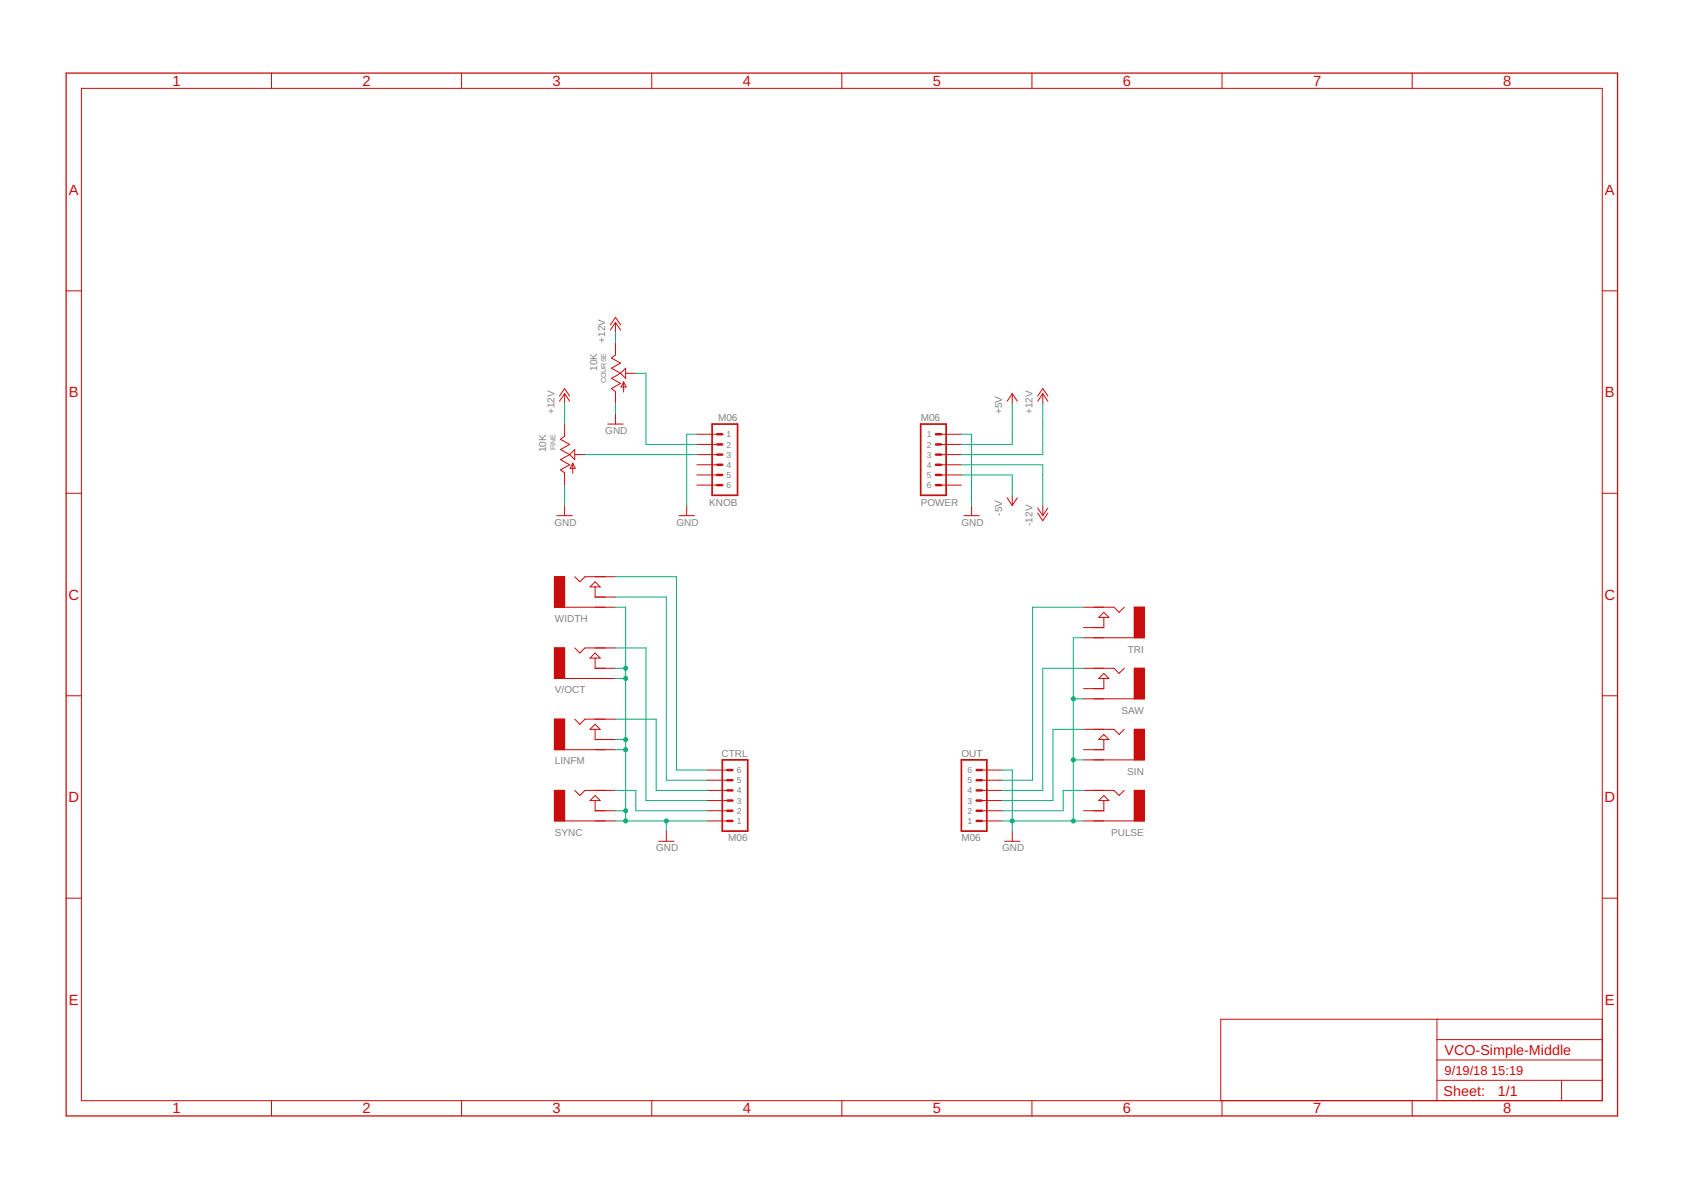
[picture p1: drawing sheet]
<?xml version="1.0" encoding="utf-8"?>
<!DOCTYPE eagle SYSTEM "eagle.dtd">
<eagle version="9.1.0">
<drawing>
<settings>
<setting alwaysvectorfont="no"/>
<setting verticaltext="up"/>
</settings>
<grid distance="0.1" unitdist="inch" unit="inch" style="lines" multiple="1" display="no" altdistance="0.01" altunitdist="inch" altunit="inch"/>
<schematic xreflabel="%F%N/%S.%C%R" xrefpart="/%S.%C%R">
<libraries>
<library name="erthenvar">
<symbols>
<symbol name="AUDIO-JACK">
<wire x1="-7.62" y1="2.54" x2="-5.08" y2="2.54" width="0.254" layer="94"/>
<wire x1="-5.08" y1="2.54" x2="5.08" y2="2.54" width="0.254" layer="94"/>
<wire x1="-2.54" y1="-5.08" x2="-1.27" y2="-3.81" width="0.254" layer="94"/>
<wire x1="-1.27" y1="-3.81" x2="0" y2="-5.08" width="0.254" layer="94"/>
<wire x1="0" y1="-5.08" x2="5.08" y2="-5.08" width="0.254" layer="94"/>
<wire x1="5.08" y1="0" x2="2.54" y2="0" width="0.254" layer="94"/>
<wire x1="2.54" y1="-3.81" x2="1.27" y2="-2.54" width="0.254" layer="94"/>
<wire x1="1.27" y1="-2.54" x2="2.54" y2="-2.54" width="0.254" layer="94"/>
<wire x1="2.54" y1="-2.54" x2="3.81" y2="-2.54" width="0.254" layer="94"/>
<wire x1="3.81" y1="-2.54" x2="2.54" y2="-3.81" width="0.254" layer="94"/>
<wire x1="2.54" y1="-2.54" x2="2.54" y2="0" width="0.254" layer="94"/>
<rectangle x1="-7.62" y1="-5.08" x2="-5.08" y2="2.54" layer="94" rot="R180"/>
<pin name="RING" x="7.62" y="2.54" visible="off" length="middle" rot="R180"/>
<pin name="NORM" x="7.62" y="0" visible="off" length="middle" rot="R180"/>
<pin name="TIP" x="7.62" y="-5.08" visible="off" length="middle" rot="R180"/>
<text x="-7.493" y="4.445" size="1.778" layer="95">&gt;NAME</text>
<wire x1="-7.62" y1="2.54" x2="-7.62" y2="-5.08" width="0.254" layer="94"/>
<wire x1="-7.62" y1="-5.08" x2="-5.08" y2="-5.08" width="0.254" layer="94"/>
<wire x1="-5.08" y1="-5.08" x2="-5.08" y2="2.54" width="0.254" layer="94"/>
</symbol>
</symbols>
<devicesets>
<deviceset name="AUDIO-JACK" prefix="J">
<gates>
<gate name="G$1" symbol="AUDIO-JACK" x="0" y="0"/>
</gates>
<devices>
<device name="ERTHENVAR" package="ERTHENVAR-JACK">
<connects>
<connect gate="G$1" pin="NORM" pad="N"/>
<connect gate="G$1" pin="RING" pad="R R2" route="any"/>
<connect gate="G$1" pin="TIP" pad="T"/>
</connects>
<technologies>
<technology name=""/>
</technologies>
</device>
<device name="" package="ERTHENVAR-JACK-HORIZONTAL">
<connects>
<connect gate="G$1" pin="NORM" pad="N"/>
<connect gate="G$1" pin="RING" pad="R@2"/>
<connect gate="G$1" pin="TIP" pad="T"/>
</connects>
<technologies>
<technology name=""/>
</technologies>
</device>
<device name="INLINE" package="ERTHENVAR-JACK-INLINE">
<connects>
<connect gate="G$1" pin="NORM" pad="N"/>
<connect gate="G$1" pin="RING" pad="G"/>
<connect gate="G$1" pin="TIP" pad="T"/>
</connects>
<technologies>
<technology name=""/>
</technologies>
</device>
</devices>
</deviceset>
</devicesets>
</library>
<library name="barsstronics">
<symbols>
<symbol name="M06">
<wire x1="1.27" y1="-2.54" x2="-5.08" y2="-2.54" width="0.4064" layer="94"/>
<wire x1="-1.27" y1="2.54" x2="0" y2="2.54" width="0.6096" layer="94"/>
<wire x1="-1.27" y1="0" x2="0" y2="0" width="0.6096" layer="94"/>
<wire x1="-5.08" y1="15.24" x2="-5.08" y2="-2.54" width="0.4064" layer="94"/>
<wire x1="1.27" y1="-2.54" x2="1.27" y2="15.24" width="0.4064" layer="94"/>
<wire x1="-5.08" y1="15.24" x2="1.27" y2="15.24" width="0.4064" layer="94"/>
<text x="-5.08" y="-5.08" size="1.778" layer="96">&gt;VALUE</text>
<text x="-5.08" y="16.002" size="1.778" layer="95">&gt;NAME</text>
<pin name="1" x="5.08" y="0" visible="pin" length="middle" direction="pas" swaplevel="1" rot="R180"/>
<pin name="2" x="5.08" y="2.54" visible="pin" length="middle" direction="pas" swaplevel="1" rot="R180"/>
<wire x1="-1.27" y1="5.08" x2="0" y2="5.08" width="0.6096" layer="94"/>
<wire x1="-1.27" y1="7.62" x2="0" y2="7.62" width="0.6096" layer="94"/>
<wire x1="-1.27" y1="10.16" x2="0" y2="10.16" width="0.6096" layer="94"/>
<wire x1="-1.27" y1="12.7" x2="0" y2="12.7" width="0.6096" layer="94"/>
<pin name="3" x="5.08" y="5.08" visible="pin" length="middle" direction="pas" swaplevel="1" rot="R180"/>
<pin name="4" x="5.08" y="7.62" visible="pin" length="middle" direction="pas" swaplevel="1" rot="R180"/>
<pin name="5" x="5.08" y="10.16" visible="pin" length="middle" direction="pas" swaplevel="1" rot="R180"/>
<pin name="6" x="5.08" y="12.7" visible="pin" length="middle" direction="pas" swaplevel="1" rot="R180"/>
</symbol>
<symbol name="POT">
<wire x1="5.08" y1="0" x2="4.572" y2="0" width="0.1524" layer="94"/>
<wire x1="4.572" y1="0" x2="3.81" y2="-1.016" width="0.254" layer="94"/>
<wire x1="3.81" y1="-1.016" x2="2.54" y2="1.27" width="0.254" layer="94"/>
<wire x1="2.54" y1="1.27" x2="1.27" y2="-1.016" width="0.254" layer="94"/>
<wire x1="1.27" y1="-1.016" x2="0" y2="1.27" width="0.254" layer="94"/>
<wire x1="0" y1="1.27" x2="-1.27" y2="-1.016" width="0.254" layer="94"/>
<wire x1="-1.27" y1="-1.016" x2="-2.54" y2="1.27" width="0.254" layer="94"/>
<wire x1="-2.54" y1="1.27" x2="-3.81" y2="-1.016" width="0.254" layer="94"/>
<wire x1="-3.81" y1="-1.016" x2="-4.572" y2="0" width="0.254" layer="94"/>
<wire x1="-4.572" y1="0" x2="-5.08" y2="0" width="0.1524" layer="94"/>
<wire x1="0" y1="1.27" x2="-1.27" y2="2.54" width="0.2032" layer="94"/>
<wire x1="1.27" y1="2.54" x2="0" y2="1.27" width="0.2032" layer="94"/>
<wire x1="-1.27" y1="2.54" x2="1.27" y2="2.54" width="0.2032" layer="94"/>
<wire x1="4.699" y1="2.032" x2="2.159" y2="2.032" width="0.1524" layer="94"/>
<wire x1="2.159" y1="2.032" x2="3.429" y2="2.667" width="0.1524" layer="94"/>
<wire x1="3.429" y1="2.667" x2="3.429" y2="1.397" width="0.1524" layer="94"/>
<wire x1="3.429" y1="1.397" x2="2.159" y2="2.032" width="0.1524" layer="94"/>
<text x="-5.08" y="-3.556" size="1.27" layer="95">&gt;NAME</text>
<text x="-5.08" y="-6.35" size="1.778" layer="96">&gt;VALUE</text>
<pin name="A" x="7.62" y="0" visible="off" length="short" direction="pas" rot="R180"/>
<pin name="E" x="-7.62" y="0" visible="off" length="short" direction="pas"/>
<pin name="S" x="0" y="5.08" visible="off" length="short" direction="pas" rot="R270"/>
</symbol>
</symbols>
<devicesets>
<deviceset name="M06">
<gates>
<gate name="G$1" symbol="M06" x="-2.54" y="0"/>
</gates>
<devices>
<device name="" package="M06">
<connects>
<connect gate="G$1" pin="1" pad="1"/>
<connect gate="G$1" pin="2" pad="2"/>
<connect gate="G$1" pin="3" pad="3"/>
<connect gate="G$1" pin="4" pad="4"/>
<connect gate="G$1" pin="5" pad="5"/>
<connect gate="G$1" pin="6" pad="6"/>
</connects>
<technologies>
<technology name=""/>
</technologies>
</device>
</devices>
</deviceset>
<deviceset name="POT" prefix="R" uservalue="yes">
<gates>
<gate name="G$1" symbol="POT" x="0" y="0"/>
</gates>
<devices>
<device name="TRIM-THUMB" package="POT-TRIM-THUMB">
<connects>
<connect gate="G$1" pin="A" pad="A"/>
<connect gate="G$1" pin="E" pad="B"/>
<connect gate="G$1" pin="S" pad="W"/>
</connects>
<technologies>
<technology name=""/>
</technologies>
</device>
<device name="ALPHA-9MM" package="POT-ALPHA-9MM">
<connects>
<connect gate="G$1" pin="A" pad="A"/>
<connect gate="G$1" pin="E" pad="B"/>
<connect gate="G$1" pin="S" pad="W"/>
</connects>
<technologies>
<technology name=""/>
</technologies>
</device>
<device name="ALPHA-9MM-KNURLED" package="POT-ALPHA-9MM-KNURLED">
<connects>
<connect gate="G$1" pin="A" pad="A"/>
<connect gate="G$1" pin="E" pad="B"/>
<connect gate="G$1" pin="S" pad="W"/>
</connects>
<technologies>
<technology name=""/>
</technologies>
</device>
</devices>
</deviceset>
</devicesets>
</library>
<library name="supply1">
<symbols>
<symbol name="GND">
<wire x1="-1.905" y1="0" x2="1.905" y2="0" width="0.254" layer="94"/>
<text x="-2.54" y="-2.54" size="1.778" layer="96">&gt;VALUE</text>
<pin name="GND" x="0" y="2.54" visible="off" length="short" direction="sup" rot="R270"/>
</symbol>
<symbol name="+12V">
<wire x1="1.27" y1="-1.905" x2="0" y2="0" width="0.254" layer="94"/>
<wire x1="0" y1="0" x2="-1.27" y2="-1.905" width="0.254" layer="94"/>
<wire x1="1.27" y1="-0.635" x2="0" y2="1.27" width="0.254" layer="94"/>
<wire x1="0" y1="1.27" x2="-1.27" y2="-0.635" width="0.254" layer="94"/>
<text x="-2.54" y="-5.08" size="1.778" layer="96" rot="R90">&gt;VALUE</text>
<pin name="+12V" x="0" y="-2.54" visible="off" length="short" direction="sup" rot="R90"/>
</symbol>
<symbol name="-12V">
<wire x1="-1.27" y1="1.905" x2="0" y2="0" width="0.254" layer="94"/>
<wire x1="0" y1="0" x2="1.27" y2="1.905" width="0.254" layer="94"/>
<wire x1="-1.27" y1="0.635" x2="0" y2="-1.27" width="0.254" layer="94"/>
<wire x1="0" y1="-1.27" x2="1.27" y2="0.635" width="0.254" layer="94"/>
<text x="-2.54" y="-2.54" size="1.778" layer="96" rot="R90">&gt;VALUE</text>
<pin name="-12V" x="0" y="2.54" visible="off" length="short" direction="sup" rot="R270"/>
</symbol>
<symbol name="+5V">
<wire x1="1.27" y1="-1.905" x2="0" y2="0" width="0.254" layer="94"/>
<wire x1="0" y1="0" x2="-1.27" y2="-1.905" width="0.254" layer="94"/>
<text x="-2.54" y="-5.08" size="1.778" layer="96" rot="R90">&gt;VALUE</text>
<pin name="+5V" x="0" y="-2.54" visible="off" length="short" direction="sup" rot="R90"/>
</symbol>
<symbol name="-5V">
<wire x1="-1.27" y1="1.905" x2="0" y2="0" width="0.254" layer="94"/>
<wire x1="0" y1="0" x2="1.27" y2="1.905" width="0.254" layer="94"/>
<text x="-2.54" y="-2.54" size="1.778" layer="96" rot="R90">&gt;VALUE</text>
<pin name="-5V" x="0" y="2.54" visible="off" length="short" direction="sup" rot="R270"/>
</symbol>
</symbols>
<devicesets>
<deviceset name="GND" prefix="GND">
<gates>
<gate name="1" symbol="GND" x="0" y="0"/>
</gates>
<devices>
<device name="">
<technologies>
<technology name=""/>
</technologies>
</device>
</devices>
</deviceset>
<deviceset name="+12V" prefix="P+">
<gates>
<gate name="1" symbol="+12V" x="0" y="0"/>
</gates>
<devices>
<device name="">
<technologies>
<technology name=""/>
</technologies>
</device>
</devices>
</deviceset>
<deviceset name="-12V" prefix="P-">
<gates>
<gate name="1" symbol="-12V" x="0" y="0"/>
</gates>
<devices>
<device name="">
<technologies>
<technology name=""/>
</technologies>
</device>
</devices>
</deviceset>
<deviceset name="+5V" prefix="P+">
<gates>
<gate name="1" symbol="+5V" x="0" y="0"/>
</gates>
<devices>
<device name="">
<technologies>
<technology name=""/>
</technologies>
</device>
</devices>
</deviceset>
<deviceset name="-5V" prefix="P-">
<gates>
<gate name="1" symbol="-5V" x="0" y="0"/>
</gates>
<devices>
<device name="">
<technologies>
<technology name=""/>
</technologies>
</device>
</devices>
</deviceset>
</devicesets>
</library>
<library name="frames">
<symbols>
<symbol name="A3L-LOC">
<wire x1="288.29" y1="3.81" x2="342.265" y2="3.81" width="0.1016" layer="94"/>
<wire x1="342.265" y1="3.81" x2="373.38" y2="3.81" width="0.1016" layer="94"/>
<wire x1="373.38" y1="3.81" x2="383.54" y2="3.81" width="0.1016" layer="94"/>
<wire x1="383.54" y1="3.81" x2="383.54" y2="8.89" width="0.1016" layer="94"/>
<wire x1="383.54" y1="8.89" x2="383.54" y2="13.97" width="0.1016" layer="94"/>
<wire x1="383.54" y1="13.97" x2="383.54" y2="19.05" width="0.1016" layer="94"/>
<wire x1="383.54" y1="19.05" x2="383.54" y2="24.13" width="0.1016" layer="94"/>
<wire x1="288.29" y1="3.81" x2="288.29" y2="24.13" width="0.1016" layer="94"/>
<wire x1="288.29" y1="24.13" x2="342.265" y2="24.13" width="0.1016" layer="94"/>
<wire x1="342.265" y1="24.13" x2="383.54" y2="24.13" width="0.1016" layer="94"/>
<wire x1="373.38" y1="3.81" x2="373.38" y2="8.89" width="0.1016" layer="94"/>
<wire x1="373.38" y1="8.89" x2="383.54" y2="8.89" width="0.1016" layer="94"/>
<wire x1="373.38" y1="8.89" x2="342.265" y2="8.89" width="0.1016" layer="94"/>
<wire x1="342.265" y1="8.89" x2="342.265" y2="3.81" width="0.1016" layer="94"/>
<wire x1="342.265" y1="8.89" x2="342.265" y2="13.97" width="0.1016" layer="94"/>
<wire x1="342.265" y1="13.97" x2="383.54" y2="13.97" width="0.1016" layer="94"/>
<wire x1="342.265" y1="13.97" x2="342.265" y2="19.05" width="0.1016" layer="94"/>
<wire x1="342.265" y1="19.05" x2="383.54" y2="19.05" width="0.1016" layer="94"/>
<wire x1="342.265" y1="19.05" x2="342.265" y2="24.13" width="0.1016" layer="94"/>
<text x="344.17" y="15.24" size="2.54" layer="94">&gt;DRAWING_NAME</text>
<text x="344.17" y="10.16" size="2.286" layer="94">&gt;LAST_DATE_TIME</text>
<text x="357.505" y="5.08" size="2.54" layer="94">&gt;SHEET</text>
<text x="343.916" y="4.953" size="2.54" layer="94">Sheet:</text>
<frame x1="0" y1="0" x2="387.35" y2="260.35" columns="8" rows="5" layer="94"/>
</symbol>
</symbols>
<devicesets>
<deviceset name="A3L-LOC" prefix="FRAME" uservalue="yes">
<gates>
<gate name="G$1" symbol="A3L-LOC" x="0" y="0"/>
</gates>
<devices>
<device name="">
<technologies>
<technology name=""/>
</technologies>
</device>
</devices>
</deviceset>
</devicesets>
</library>
</libraries>
<attributes>
</attributes>
<variantdefs>
</variantdefs>
<classes>
<class number="0" name="default" width="0" drill="0">
</class>
</classes>
<parts>
<part name="V/OCT" library="erthenvar" deviceset="AUDIO-JACK" device="INLINE"/>
<part name="LINFM" library="erthenvar" deviceset="AUDIO-JACK" device="INLINE"/>
<part name="TRI" library="erthenvar" deviceset="AUDIO-JACK" device="INLINE"/>
<part name="SAW" library="erthenvar" deviceset="AUDIO-JACK" device="INLINE"/>
<part name="SIN" library="erthenvar" deviceset="AUDIO-JACK" device="INLINE"/>
<part name="PULSE" library="erthenvar" deviceset="AUDIO-JACK" device="INLINE"/>
<part name="SYNC" library="erthenvar" deviceset="AUDIO-JACK" device="INLINE"/>
<part name="WIDTH" library="erthenvar" deviceset="AUDIO-JACK" device="INLINE"/>
<part name="OUT" library="barsstronics" deviceset="M06" device=""/>
<part name="CTRL" library="barsstronics" deviceset="M06" device=""/>
<part name="GND1" library="supply1" deviceset="GND" device=""/>
<part name="GND2" library="supply1" deviceset="GND" device=""/>
<part name="KNOB" library="barsstronics" deviceset="M06" device=""/>
<part name="POWER" library="barsstronics" deviceset="M06" device=""/>
<part name="COURSE" library="barsstronics" deviceset="POT" device="ALPHA-9MM" value="10K"/>
<part name="FINE" library="barsstronics" deviceset="POT" device="ALPHA-9MM" value="10K"/>
<part name="GND3" library="supply1" deviceset="GND" device=""/>
<part name="GND4" library="supply1" deviceset="GND" device=""/>
<part name="P+1" library="supply1" deviceset="+12V" device=""/>
<part name="P+2" library="supply1" deviceset="+12V" device=""/>
<part name="P+3" library="supply1" deviceset="+12V" device=""/>
<part name="P-1" library="supply1" deviceset="-12V" device=""/>
<part name="P+4" library="supply1" deviceset="+5V" device=""/>
<part name="P-2" library="supply1" deviceset="-5V" device=""/>
<part name="GND5" library="supply1" deviceset="GND" device=""/>
<part name="GND6" library="supply1" deviceset="GND" device=""/>
<part name="FRAME1" library="frames" deviceset="A3L-LOC" device=""/>
</parts>
<sheets>
<sheet>
<plain>
</plain>
<instances>
<instance part="V/OCT" gate="G$1" x="129.54" y="111.76" rot="MR180"/>
<instance part="LINFM" gate="G$1" x="129.54" y="93.98" rot="MR180"/>
<instance part="TRI" gate="G$1" x="261.62" y="121.92" rot="R180"/>
<instance part="SAW" gate="G$1" x="261.62" y="106.68" rot="R180"/>
<instance part="SIN" gate="G$1" x="261.62" y="91.44" rot="R180"/>
<instance part="PULSE" gate="G$1" x="261.62" y="76.2" rot="R180"/>
<instance part="SYNC" gate="G$1" x="129.54" y="76.2" rot="MR180"/>
<instance part="WIDTH" gate="G$1" x="129.54" y="129.54" rot="MR180"/>
<instance part="OUT" gate="G$1" x="228.6" y="73.66"/>
<instance part="CTRL" gate="G$1" x="165.1" y="73.66" rot="MR0"/>
<instance part="GND1" gate="1" x="149.86" y="68.58"/>
<instance part="GND2" gate="1" x="236.22" y="68.58"/>
<instance part="KNOB" gate="G$1" x="162.56" y="170.18" rot="R180"/>
<instance part="POWER" gate="G$1" x="218.44" y="170.18" rot="MR180"/>
<instance part="COURSE" gate="G$1" x="137.16" y="185.42" rot="R270"/>
<instance part="FINE" gate="G$1" x="124.46" y="165.1" rot="R270"/>
<instance part="GND3" gate="1" x="124.46" y="149.86"/>
<instance part="GND4" gate="1" x="137.16" y="172.72"/>
<instance part="P+1" gate="1" x="124.46" y="180.34"/>
<instance part="P+2" gate="1" x="137.16" y="198.12"/>
<instance part="P+3" gate="1" x="243.84" y="180.34"/>
<instance part="P-1" gate="1" x="243.84" y="149.86"/>
<instance part="P+4" gate="1" x="236.22" y="180.34"/>
<instance part="P-2" gate="1" x="236.22" y="152.4"/>
<instance part="GND5" gate="1" x="154.94" y="149.86"/>
<instance part="GND6" gate="1" x="226.06" y="149.86"/>
<instance part="FRAME1" gate="G$1" x="0" y="0"/>
</instances>
<busses>
</busses>
<nets>
<net name="SAW" class="0">
<segment>
<wire x1="243.84" y1="81.28" x2="243.84" y2="111.76" width="0.1524" layer="91"/>
<pinref part="SAW" gate="G$1" pin="TIP"/>
<wire x1="243.84" y1="111.76" x2="254" y2="111.76" width="0.1524" layer="91"/>
<pinref part="OUT" gate="G$1" pin="4"/>
<wire x1="243.84" y1="81.28" x2="233.68" y2="81.28" width="0.1524" layer="91"/>
</segment>
</net>
<net name="PULSE" class="0">
<segment>
<pinref part="PULSE" gate="G$1" pin="TIP"/>
<wire x1="254" y1="81.28" x2="248.92" y2="81.28" width="0.1524" layer="91"/>
<pinref part="OUT" gate="G$1" pin="2"/>
<wire x1="233.68" y1="76.2" x2="248.92" y2="76.2" width="0.1524" layer="91"/>
<wire x1="248.92" y1="76.2" x2="248.92" y2="81.28" width="0.1524" layer="91"/>
</segment>
</net>
<net name="SIN" class="0">
<segment>
<pinref part="SIN" gate="G$1" pin="TIP"/>
<wire x1="254" y1="96.52" x2="248.92" y2="96.52" width="0.1524" layer="91"/>
<wire x1="248.92" y1="96.52" x2="246.38" y2="96.52" width="0.1524" layer="91"/>
<wire x1="246.38" y1="96.52" x2="246.38" y2="78.74" width="0.1524" layer="91"/>
<pinref part="OUT" gate="G$1" pin="3"/>
<wire x1="246.38" y1="78.74" x2="233.68" y2="78.74" width="0.1524" layer="91"/>
</segment>
</net>
<net name="TRI" class="0">
<segment>
<pinref part="OUT" gate="G$1" pin="5"/>
<wire x1="241.3" y1="83.82" x2="233.68" y2="83.82" width="0.1524" layer="91"/>
<wire x1="241.3" y1="83.82" x2="241.3" y2="127" width="0.1524" layer="91"/>
<pinref part="TRI" gate="G$1" pin="TIP"/>
<wire x1="241.3" y1="127" x2="254" y2="127" width="0.1524" layer="91"/>
</segment>
</net>
<net name="GND" class="0">
<segment>
<pinref part="SYNC" gate="G$1" pin="RING"/>
<pinref part="CTRL" gate="G$1" pin="1"/>
<wire x1="137.16" y1="73.66" x2="139.7" y2="73.66" width="0.1524" layer="91"/>
<pinref part="SYNC" gate="G$1" pin="NORM"/>
<wire x1="139.7" y1="73.66" x2="149.86" y2="73.66" width="0.1524" layer="91"/>
<wire x1="149.86" y1="73.66" x2="160.02" y2="73.66" width="0.1524" layer="91"/>
<wire x1="137.16" y1="76.2" x2="139.7" y2="76.2" width="0.1524" layer="91"/>
<wire x1="139.7" y1="76.2" x2="139.7" y2="73.66" width="0.1524" layer="91"/>
<junction x="139.7" y="73.66"/>
<pinref part="GND1" gate="1" pin="GND"/>
<wire x1="149.86" y1="71.12" x2="149.86" y2="73.66" width="0.1524" layer="91"/>
<junction x="149.86" y="73.66"/>
<pinref part="LINFM" gate="G$1" pin="RING"/>
<wire x1="137.16" y1="91.44" x2="139.7" y2="91.44" width="0.1524" layer="91"/>
<wire x1="139.7" y1="91.44" x2="139.7" y2="76.2" width="0.1524" layer="91"/>
<junction x="139.7" y="76.2"/>
<pinref part="V/OCT" gate="G$1" pin="RING"/>
<wire x1="137.16" y1="109.22" x2="139.7" y2="109.22" width="0.1524" layer="91"/>
<wire x1="139.7" y1="109.22" x2="139.7" y2="93.98" width="0.1524" layer="91"/>
<junction x="139.7" y="91.44"/>
<pinref part="WIDTH" gate="G$1" pin="RING"/>
<wire x1="139.7" y1="93.98" x2="139.7" y2="91.44" width="0.1524" layer="91"/>
<wire x1="137.16" y1="127" x2="139.7" y2="127" width="0.1524" layer="91"/>
<wire x1="139.7" y1="127" x2="139.7" y2="111.76" width="0.1524" layer="91"/>
<junction x="139.7" y="109.22"/>
<pinref part="LINFM" gate="G$1" pin="NORM"/>
<wire x1="139.7" y1="111.76" x2="139.7" y2="109.22" width="0.1524" layer="91"/>
<wire x1="137.16" y1="93.98" x2="139.7" y2="93.98" width="0.1524" layer="91"/>
<junction x="139.7" y="93.98"/>
<pinref part="V/OCT" gate="G$1" pin="NORM"/>
<wire x1="137.16" y1="111.76" x2="139.7" y2="111.76" width="0.1524" layer="91"/>
<junction x="139.7" y="111.76"/>
</segment>
<segment>
<pinref part="PULSE" gate="G$1" pin="RING"/>
<pinref part="OUT" gate="G$1" pin="1"/>
<wire x1="254" y1="73.66" x2="251.46" y2="73.66" width="0.1524" layer="91"/>
<pinref part="SIN" gate="G$1" pin="RING"/>
<wire x1="251.46" y1="73.66" x2="236.22" y2="73.66" width="0.1524" layer="91"/>
<wire x1="236.22" y1="73.66" x2="233.68" y2="73.66" width="0.1524" layer="91"/>
<wire x1="254" y1="88.9" x2="251.46" y2="88.9" width="0.1524" layer="91"/>
<wire x1="251.46" y1="88.9" x2="251.46" y2="73.66" width="0.1524" layer="91"/>
<junction x="251.46" y="73.66"/>
<pinref part="SAW" gate="G$1" pin="RING"/>
<wire x1="254" y1="104.14" x2="251.46" y2="104.14" width="0.1524" layer="91"/>
<wire x1="251.46" y1="104.14" x2="251.46" y2="88.9" width="0.1524" layer="91"/>
<junction x="251.46" y="88.9"/>
<pinref part="TRI" gate="G$1" pin="RING"/>
<wire x1="254" y1="119.38" x2="251.46" y2="119.38" width="0.1524" layer="91"/>
<wire x1="251.46" y1="119.38" x2="251.46" y2="104.14" width="0.1524" layer="91"/>
<junction x="251.46" y="104.14"/>
<pinref part="OUT" gate="G$1" pin="6"/>
<wire x1="233.68" y1="86.36" x2="236.22" y2="86.36" width="0.1524" layer="91"/>
<wire x1="236.22" y1="86.36" x2="236.22" y2="73.66" width="0.1524" layer="91"/>
<junction x="236.22" y="73.66"/>
<pinref part="GND2" gate="1" pin="GND"/>
<wire x1="236.22" y1="71.12" x2="236.22" y2="73.66" width="0.1524" layer="91"/>
</segment>
<segment>
<pinref part="FINE" gate="G$1" pin="A"/>
<pinref part="GND3" gate="1" pin="GND"/>
<wire x1="124.46" y1="152.4" x2="124.46" y2="157.48" width="0.1524" layer="91"/>
</segment>
<segment>
<pinref part="GND4" gate="1" pin="GND"/>
<pinref part="COURSE" gate="G$1" pin="A"/>
<wire x1="137.16" y1="175.26" x2="137.16" y2="177.8" width="0.1524" layer="91"/>
</segment>
<segment>
<pinref part="POWER" gate="G$1" pin="1"/>
<wire x1="223.52" y1="170.18" x2="226.06" y2="170.18" width="0.1524" layer="91"/>
<pinref part="GND6" gate="1" pin="GND"/>
<wire x1="226.06" y1="170.18" x2="226.06" y2="157.48" width="0.1524" layer="91"/>
<wire x1="226.06" y1="157.48" x2="226.06" y2="152.4" width="0.1524" layer="91"/>
</segment>
<segment>
<pinref part="KNOB" gate="G$1" pin="1"/>
<wire x1="157.48" y1="170.18" x2="154.94" y2="170.18" width="0.1524" layer="91"/>
<pinref part="GND5" gate="1" pin="GND"/>
<wire x1="154.94" y1="170.18" x2="154.94" y2="152.4" width="0.1524" layer="91"/>
</segment>
</net>
<net name="V/OCT" class="0">
<segment>
<pinref part="CTRL" gate="G$1" pin="3"/>
<wire x1="144.78" y1="78.74" x2="160.02" y2="78.74" width="0.1524" layer="91"/>
<pinref part="V/OCT" gate="G$1" pin="TIP"/>
<wire x1="144.78" y1="78.74" x2="144.78" y2="116.84" width="0.1524" layer="91"/>
<wire x1="144.78" y1="116.84" x2="137.16" y2="116.84" width="0.1524" layer="91"/>
</segment>
</net>
<net name="WIDTH-NORM" class="0">
<segment>
<pinref part="CTRL" gate="G$1" pin="5"/>
<wire x1="160.02" y1="83.82" x2="149.86" y2="83.82" width="0.1524" layer="91"/>
<wire x1="149.86" y1="83.82" x2="149.86" y2="129.54" width="0.1524" layer="91"/>
<pinref part="WIDTH" gate="G$1" pin="NORM"/>
<wire x1="149.86" y1="129.54" x2="137.16" y2="129.54" width="0.1524" layer="91"/>
</segment>
</net>
<net name="WIDTH" class="0">
<segment>
<pinref part="CTRL" gate="G$1" pin="6"/>
<wire x1="160.02" y1="86.36" x2="152.4" y2="86.36" width="0.1524" layer="91"/>
<wire x1="152.4" y1="129.54" x2="152.4" y2="86.36" width="0.1524" layer="91"/>
<pinref part="WIDTH" gate="G$1" pin="TIP"/>
<wire x1="137.16" y1="134.62" x2="152.4" y2="134.62" width="0.1524" layer="91"/>
<wire x1="152.4" y1="134.62" x2="152.4" y2="129.54" width="0.1524" layer="91"/>
</segment>
</net>
<net name="SYNC" class="0">
<segment>
<pinref part="CTRL" gate="G$1" pin="2"/>
<wire x1="160.02" y1="76.2" x2="142.24" y2="76.2" width="0.1524" layer="91"/>
<wire x1="142.24" y1="76.2" x2="142.24" y2="81.28" width="0.1524" layer="91"/>
<pinref part="SYNC" gate="G$1" pin="TIP"/>
<wire x1="142.24" y1="81.28" x2="137.16" y2="81.28" width="0.1524" layer="91"/>
</segment>
</net>
<net name="LIN" class="0">
<segment>
<pinref part="CTRL" gate="G$1" pin="4"/>
<wire x1="160.02" y1="81.28" x2="147.32" y2="81.28" width="0.1524" layer="91"/>
<pinref part="LINFM" gate="G$1" pin="TIP"/>
<wire x1="137.16" y1="99.06" x2="147.32" y2="99.06" width="0.1524" layer="91"/>
<wire x1="147.32" y1="99.06" x2="147.32" y2="81.28" width="0.1524" layer="91"/>
</segment>
</net>
<net name="+12V" class="0">
<segment>
<pinref part="P+1" gate="1" pin="+12V"/>
<pinref part="FINE" gate="G$1" pin="E"/>
<wire x1="124.46" y1="177.8" x2="124.46" y2="172.72" width="0.1524" layer="91"/>
</segment>
<segment>
<pinref part="P+2" gate="1" pin="+12V"/>
<pinref part="COURSE" gate="G$1" pin="E"/>
<wire x1="137.16" y1="195.58" x2="137.16" y2="193.04" width="0.1524" layer="91"/>
</segment>
<segment>
<pinref part="P+3" gate="1" pin="+12V"/>
<wire x1="243.84" y1="177.8" x2="243.84" y2="172.72" width="0.1524" layer="91"/>
<wire x1="243.84" y1="167.64" x2="243.84" y2="172.72" width="0.1524" layer="91"/>
<wire x1="243.84" y1="167.64" x2="243.84" y2="165.1" width="0.1524" layer="91"/>
<pinref part="POWER" gate="G$1" pin="3"/>
<wire x1="243.84" y1="165.1" x2="223.52" y2="165.1" width="0.1524" layer="91"/>
</segment>
</net>
<net name="-5V" class="0">
<segment>
<pinref part="P-2" gate="1" pin="-5V"/>
<wire x1="236.22" y1="157.48" x2="236.22" y2="154.94" width="0.1524" layer="91"/>
<pinref part="POWER" gate="G$1" pin="5"/>
<wire x1="223.52" y1="160.02" x2="236.22" y2="160.02" width="0.1524" layer="91"/>
<wire x1="236.22" y1="160.02" x2="236.22" y2="157.48" width="0.1524" layer="91"/>
</segment>
</net>
<net name="-12V" class="0">
<segment>
<pinref part="P-1" gate="1" pin="-12V"/>
<wire x1="243.84" y1="160.02" x2="243.84" y2="152.4" width="0.1524" layer="91"/>
<pinref part="POWER" gate="G$1" pin="4"/>
<wire x1="223.52" y1="162.56" x2="243.84" y2="162.56" width="0.1524" layer="91"/>
<wire x1="243.84" y1="162.56" x2="243.84" y2="160.02" width="0.1524" layer="91"/>
</segment>
</net>
<net name="+5V" class="0">
<segment>
<pinref part="P+4" gate="1" pin="+5V"/>
<wire x1="236.22" y1="170.18" x2="236.22" y2="177.8" width="0.1524" layer="91"/>
<pinref part="POWER" gate="G$1" pin="2"/>
<wire x1="223.52" y1="167.64" x2="236.22" y2="167.64" width="0.1524" layer="91"/>
<wire x1="236.22" y1="167.64" x2="236.22" y2="170.18" width="0.1524" layer="91"/>
</segment>
</net>
<net name="FINE" class="0">
<segment>
<pinref part="FINE" gate="G$1" pin="S"/>
<pinref part="KNOB" gate="G$1" pin="3"/>
<wire x1="129.54" y1="165.1" x2="157.48" y2="165.1" width="0.1524" layer="91"/>
</segment>
</net>
<net name="COURSE" class="0">
<segment>
<pinref part="KNOB" gate="G$1" pin="2"/>
<wire x1="157.48" y1="167.64" x2="144.78" y2="167.64" width="0.1524" layer="91"/>
<wire x1="144.78" y1="167.64" x2="144.78" y2="185.42" width="0.1524" layer="91"/>
<pinref part="COURSE" gate="G$1" pin="S"/>
<wire x1="144.78" y1="185.42" x2="142.24" y2="185.42" width="0.1524" layer="91"/>
</segment>
</net>
</nets>
</sheet>
</sheets>
<errors>
<approved hash="106,1,101.6,127,+5V,,,,,"/>
<approved hash="106,1,88.9,116.84,+5V,,,,,"/>
<approved hash="106,1,101.6,104.14,-5V,,,,,"/>
<approved hash="106,1,88.9,109.22,-5V,,,,,"/>
<approved hash="106,1,109.22,101.6,-12V,,,,,"/>
<approved hash="106,1,88.9,111.76,-12V,,,,,"/>
<approved hash="113,1,5.207,134.62,COURSE,,,,,"/>
<approved hash="113,1,-7.493,114.3,FINE,,,,,"/>
</errors>
</schematic>
</drawing>
<compatibility>
<note version="8.2" severity="warning">
Since Version 8.2, EAGLE supports online libraries. The ids
of those online libraries will not be understood (or retained)
with this version.
</note>
<note version="8.3" severity="warning">
Since Version 8.3, EAGLE supports URNs for individual library
assets (packages, symbols, and devices). The URNs of those assets
will not be understood (or retained) with this version.
</note>
</compatibility>
</eagle>
